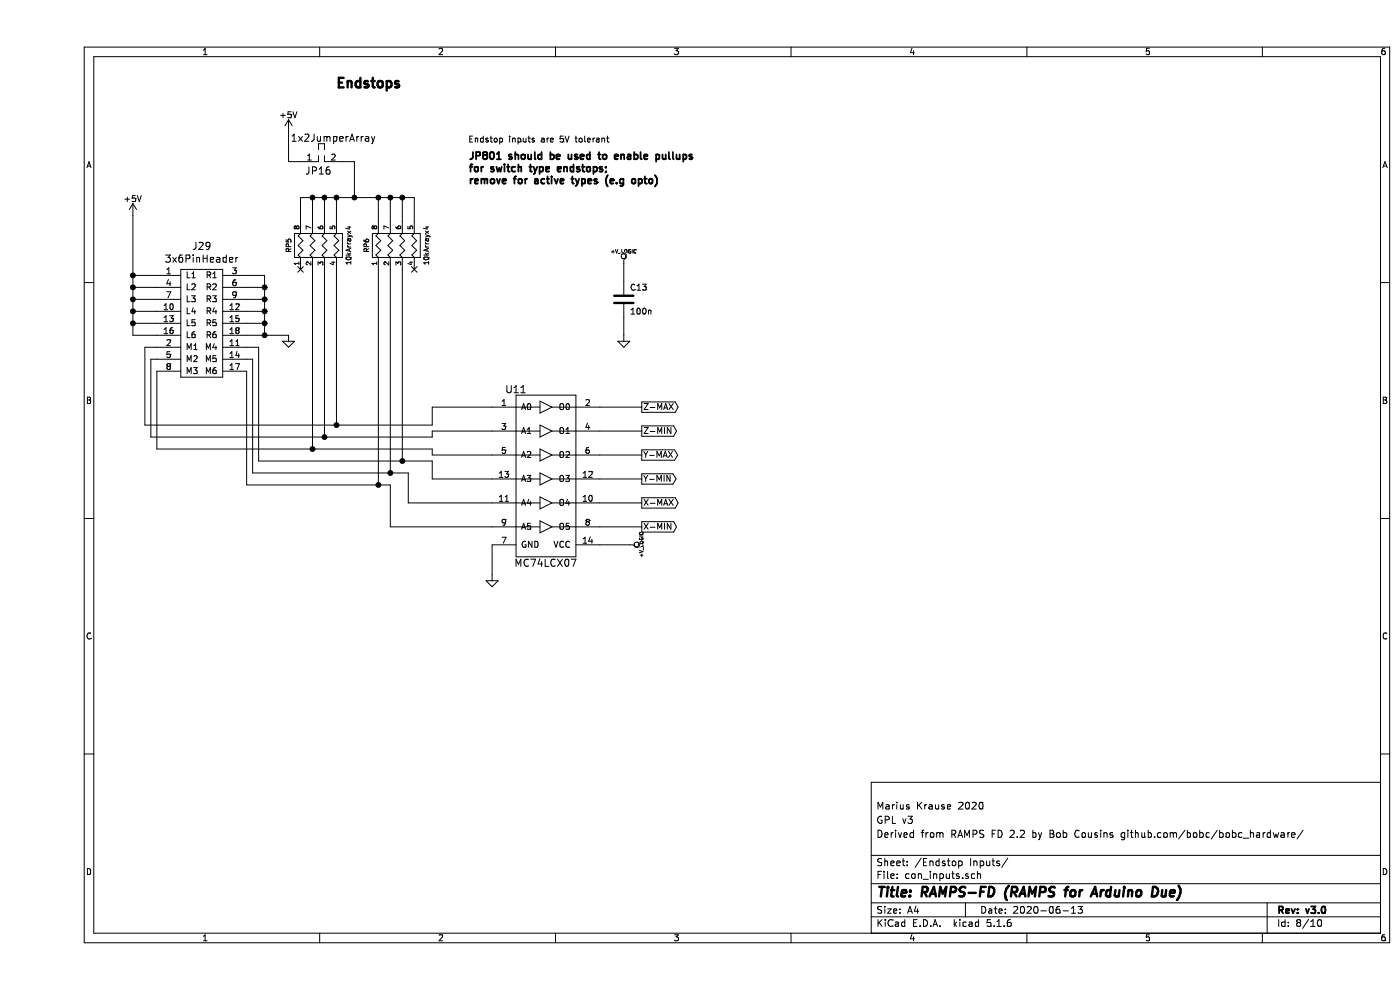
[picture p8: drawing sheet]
EESchema Schematic File Version 4
EELAYER 30 0
EELAYER END
$Descr A4 11693 8268
encoding utf-8
Sheet 8 10
Title "RAMPS-FD (RAMPS for Arduino Due)"
Date "2020-06-13"
Rev "v3.0"
Comp ""
Comment1 "Derived from RAMPS FD 2.2 by Bob Cousins github.com/bobc/bobc_hardware/"
Comment2 "GPL v3"
Comment3 "Marius Krause 2020"
Comment4 ""
$EndDescr
Wire Wire Line
	4900 2800 4900 2650
Wire Wire Line
	3300 4000 3800 4000
Wire Wire Line
	3800 3600 3300 3600
Wire Wire Line
	5050 4200 4700 4200
Wire Wire Line
	5050 3800 4700 3800
Wire Wire Line
	3800 4800 3800 4550
Wire Wire Line
	5050 3400 4700 3400
Wire Wire Line
	4700 4550 4950 4550
Wire Wire Line
	4700 3600 5050 3600
Wire Wire Line
	4700 4000 5050 4000
Wire Wire Line
	4700 4400 5050 4400
Wire Wire Line
	3300 3400 3800 3400
Wire Wire Line
	4900 2350 4900 2200
$Comp
L RAMPS-FD:+V_LOGIC #PWR097
U 1 1
P 4950 4550
F 0 "#PWR097" H 4950 4520 30  0001 C CNN
F 1 "+V_LOGIC" H 4950 4650 30  0000 C CNN
F 2 "" H 4950 4550 60  0001 C CNN
F 3 "" H 4950 4550 60  0001 C CNN
	1    4950 4550
	0    1    1    0   
$EndComp
$Comp
L RAMPS-FD:+V_LOGIC #PWR094
U 1 1
P 4900 2200
F 0 "#PWR094" H 4900 2170 30  0001 C CNN
F 1 "+V_LOGIC" H 4900 2300 30  0000 C CNN
F 2 "" H 4900 2200 60  0001 C CNN
F 3 "" H 4900 2200 60  0001 C CNN
	1    4900 2200
	1    0    0    -1  
$EndComp
$Comp
L power:GND #PWR?
U 1 1
P 4900 2800
AR Path="/510D87E0" Ref="#PWR?"  Part="1" 
AR Path="/50FC37D4/510D87E0" Ref="#PWR096"  Part="1" 
F 0 "#PWR096" H 4900 2800 30  0001 C CNN
F 1 "GND" H 4900 2730 30  0001 C CNN
F 2 "" H 4900 2800 60  0001 C CNN
F 3 "" H 4900 2800 60  0001 C CNN
	1    4900 2800
	1    0    0    -1  
$EndComp
$Comp
L RAMPS-FD:100n C?
U 1 1
P 4900 2500
AR Path="/510D87AD" Ref="C?"  Part="1" 
AR Path="/50FC37D4/510D87AD" Ref="C13"  Part="1" 
F 0 "C13" H 4950 2600 50  0000 L CNN
F 1 "100n" H 4950 2400 50  0000 L CNN
F 2 "RAMPS-FD:C_0603" H 4900 2500 60  0001 C CNN
F 3 "" H 4900 2500 60  0001 C CNN
F 4 "#100nF #50V #5%" H 4900 2500 50  0001 C CNN "Rating"
F 5 "yes" H 0   0   50  0001 C CNN "Fitted"
F 6 "LCSC: C85999" H 0   0   50  0001 C CNN "Ordering"
F 7 "0,016915" H 0   0   50  0001 C CNN "Price (USD)"
	1    4900 2500
	1    0    0    -1  
$EndComp
$Comp
L power:+5V #PWR093
U 1 1
P 800 1800
F 0 "#PWR093" H 800 1650 50  0001 C CNN
F 1 "+5V" H 800 1940 50  0000 C CNN
F 2 "" H 800 1800 50  0000 C CNN
F 3 "" H 800 1800 50  0000 C CNN
	1    800  1800
	1    0    0    -1  
$EndComp
$Comp
L power:GND #PWR?
U 1 1
P 3800 4800
AR Path="/50FF1A09" Ref="#PWR?"  Part="1" 
AR Path="/50FC37D4/50FF1A09" Ref="#PWR098"  Part="1" 
F 0 "#PWR098" H 3800 4800 30  0001 C CNN
F 1 "GND" H 3800 4730 30  0001 C CNN
F 2 "" H 3800 4800 60  0001 C CNN
F 3 "" H 3800 4800 60  0001 C CNN
	1    3800 4800
	1    0    0    -1  
$EndComp
Text Notes 3600 1200 0    50   ~ 0
Endstop inputs are 5V tolerant
Text Notes 3050 750  2    80   ~ 16
Endstops
Text GLabel 5050 3400 2    50   Output ~ 0
Z-MAX
Text GLabel 5050 3600 2    50   Output ~ 0
Z-MIN
Text GLabel 5050 4000 2    50   Output ~ 0
Y-MIN
Text GLabel 5050 3800 2    50   Output ~ 0
Y-MAX
Text GLabel 5050 4200 2    50   Output ~ 0
X-MAX
Text GLabel 5050 4400 2    50   Output ~ 0
X-MIN
$Comp
L RAMPS-FD:MC74LCX07 U11
U 1 1
P 4000 3400
F 0 "U11" H 4000 3550 60  0000 C CNN
F 1 "MC74LCX07" H 4250 2100 60  0000 C CNN
F 2 "RAMPS-FD:TSSOP-14_4.4x5mm_P0.65mm" H 4000 3400 60  0001 C CNN
F 3 "https://www.onsemi.com/pub/Collateral/MC74LCX07-D.PDF" H 4000 3400 60  0001 C CNN
F 4 "yes" H 4000 3400 50  0001 C CNN "Fitted"
F 5 "LCSC: C233625" H 4000 3400 50  0001 C CNN "Ordering"
F 6 "0,171882" H 4000 3400 50  0001 C CNN "Price (USD)"
	1    4000 3400
	1    0    0    -1  
$EndComp
$Comp
L RAMPS-FD:10kArrayx4 RP5
U 1 1
P 2550 2050
F 0 "RP5" H 2550 2500 40  0000 C CNN
F 1 "10kArrayx4" H 2550 2000 40  0000 C CNN
F 2 "RAMPS-FD:R_Array_Convex_4x0603" H 2550 2050 60  0001 C CNN
F 3 "" H 2550 2050 60  0000 C CNN
F 4 "yes" H 0   0   50  0001 C CNN "Fitted"
F 5 "LCSC: C29718" H 0   0   50  0001 C CNN "Ordering"
F 6 "0,007304" H 0   0   50  0001 C CNN "Price (USD)"
	1    2550 2050
	0    -1   -1   0   
$EndComp
Wire Wire Line
	2200 1850 2200 1650
Wire Wire Line
	2200 1650 2300 1650
Wire Wire Line
	2850 1650 2850 1850
Wire Wire Line
	2950 1650 2950 1850
Connection ~ 2850 1650
Wire Wire Line
	2500 1850 2500 1650
Connection ~ 2500 1650
Wire Wire Line
	2400 1850 2400 1650
Connection ~ 2400 1650
Wire Wire Line
	2300 1850 2300 1650
Connection ~ 2300 1650
$Comp
L RAMPS-FD:10kArrayx4 RP6
U 1 1
P 3200 2050
F 0 "RP6" H 3200 2500 40  0000 C CNN
F 1 "10kArrayx4" H 3200 2000 40  0000 C CNN
F 2 "RAMPS-FD:R_Array_Convex_4x0603" H 3200 2050 60  0001 C CNN
F 3 "" H 3200 2050 60  0000 C CNN
F 4 "yes" H 0   0   50  0001 C CNN "Fitted"
F 5 "LCSC: C29718" H 0   0   50  0001 C CNN "Ordering"
F 6 "0,007304" H 0   0   50  0001 C CNN "Price (USD)"
	1    3200 2050
	0    -1   -1   0   
$EndComp
NoConn ~ 3150 2250
NoConn ~ 2200 2250
$Comp
L power:+5V #PWR092
U 1 1
P 2100 1100
F 0 "#PWR092" H 2100 950 50  0001 C CNN
F 1 "+5V" H 2100 1240 50  0000 C CNN
F 2 "" H 2100 1100 50  0000 C CNN
F 3 "" H 2100 1100 50  0000 C CNN
	1    2100 1100
	1    0    0    -1  
$EndComp
$Comp
L RAMPS-FD:1x2JumperArray JP16
U 1 1
P 2350 1350
F 0 "JP16" H 2350 1275 60  0000 C CNN
F 1 "1x2JumperArray" H 2475 1550 60  0000 C CNN
F 2 "RAMPS-FD:PinHeader_1x02_P2.54mm_Vertical" H 2350 1350 60  0001 C CNN
F 3 "~" H 2350 1350 60  0000 C CNN
F 4 "yes" H 0   0   50  0001 C CNN "Fitted"
F 5 "LCSC: C124375" H 0   0   50  0001 C CNN "Ordering"
F 6 "0,015147" H 0   0   50  0001 C CNN "Price (USD)"
	1    2350 1350
	1    0    0    -1  
$EndComp
Wire Wire Line
	2650 1350 2650 1650
Connection ~ 2650 1650
Wire Wire Line
	2100 1100 2100 1350
Wire Wire Line
	2100 1350 2200 1350
Wire Wire Line
	2500 2250 2500 3550
Connection ~ 2500 3550
Wire Wire Line
	2400 2250 2400 3650
Connection ~ 2400 3650
Wire Wire Line
	2300 2250 2300 3750
Connection ~ 2300 3750
Wire Wire Line
	3050 1650 3050 1850
Connection ~ 2950 1650
Wire Wire Line
	3150 1650 3150 1850
Connection ~ 3050 1650
Wire Wire Line
	3300 3650 3300 3600
Wire Wire Line
	3300 3550 3300 3400
Wire Wire Line
	3300 3750 3300 3800
Wire Wire Line
	3300 3800 3800 3800
Wire Wire Line
	3300 3850 3300 4000
Wire Wire Line
	3100 3950 3100 4200
Wire Wire Line
	3100 4200 3800 4200
Wire Wire Line
	3800 4400 2950 4400
Wire Wire Line
	2950 4400 2950 4050
Wire Wire Line
	2950 4050 2850 4050
Wire Wire Line
	2850 2250 2850 4050
Connection ~ 2850 4050
Wire Wire Line
	2950 2250 2950 3950
Connection ~ 2950 3950
Wire Wire Line
	3050 2250 3050 3850
Connection ~ 3050 3850
Wire Wire Line
	1000 2300 800  2300
Wire Wire Line
	800  1800 800  2300
Wire Wire Line
	800  2400 1000 2400
Connection ~ 800  2300
Wire Wire Line
	800  2500 1000 2500
Connection ~ 800  2400
Wire Wire Line
	800  2600 1000 2600
Connection ~ 800  2500
Wire Wire Line
	800  2700 1000 2700
Connection ~ 800  2600
Wire Wire Line
	800  2800 1000 2800
Connection ~ 800  2700
Text Notes 3600 1550 0    60   ~ 12
JP801 should be used to enable pullups \nfor switch type endstops; \nremove for active types (e.g opto)
Wire Wire Line
	2850 1650 2950 1650
Wire Wire Line
	2500 1650 2650 1650
Wire Wire Line
	2400 1650 2500 1650
Wire Wire Line
	2300 1650 2400 1650
Wire Wire Line
	2650 1650 2850 1650
Wire Wire Line
	2500 3550 3300 3550
Wire Wire Line
	2400 3650 3300 3650
Wire Wire Line
	2300 3750 3300 3750
Wire Wire Line
	2950 1650 3050 1650
Wire Wire Line
	3050 1650 3150 1650
Wire Wire Line
	2850 4050 1750 4050
Wire Wire Line
	2950 3950 3100 3950
Wire Wire Line
	3050 3850 3300 3850
Wire Wire Line
	800  2300 800  2400
Wire Wire Line
	800  2400 800  2500
Wire Wire Line
	800  2500 800  2600
Wire Wire Line
	800  2600 800  2700
Wire Wire Line
	800  2700 800  2800
Wire Wire Line
	2650 1350 2550 1350
$Comp
L RAMPS-FD:3x6PinHeader J29
U 1 1
P 1200 2300
F 0 "J29" H 1375 2547 60  0000 C CNN
F 1 "3x6PinHeader" H 1375 2441 60  0000 C CNN
F 2 "RAMPS-FD:6x3_2.54mm_Header" H 1200 2300 60  0001 C CNN
F 3 "" H 1200 2300 60  0001 C CNN
F 4 "yes" H 0   0   50  0001 C CNN "Fitted"
F 5 "LCSC: 3xC190819" H 0   0   50  0001 C CNN "Ordering"
F 6 "0,07" H 0   0   50  0001 C CNN "Price (USD)"
	1    1200 2300
	1    0    0    -1  
$EndComp
$Comp
L power:GND #PWR?
U 1 1
P 2100 2800
AR Path="/50FC388F" Ref="#PWR?"  Part="1" 
AR Path="/50FC37D4/50FC388F" Ref="#PWR095"  Part="1" 
F 0 "#PWR095" H 2100 2800 30  0001 C CNN
F 1 "GND" H 2100 2730 30  0001 C CNN
F 2 "" H 2100 2800 60  0001 C CNN
F 3 "" H 2100 2800 60  0001 C CNN
	1    2100 2800
	1    0    0    -1  
$EndComp
Wire Wire Line
	1750 2800 1900 2800
Wire Wire Line
	1900 2300 1750 2300
Connection ~ 1900 2800
Wire Wire Line
	1900 2800 2100 2800
Wire Wire Line
	1750 2400 1900 2400
Connection ~ 1900 2400
Wire Wire Line
	1900 2400 1900 2300
Wire Wire Line
	1750 2500 1900 2500
Connection ~ 1900 2500
Wire Wire Line
	1900 2500 1900 2400
Wire Wire Line
	1750 2600 1900 2600
Wire Wire Line
	1900 2500 1900 2600
Connection ~ 1900 2600
Wire Wire Line
	1900 2600 1900 2700
Connection ~ 1900 2700
Wire Wire Line
	1900 2700 1900 2800
Wire Wire Line
	900  2900 1000 2900
Wire Wire Line
	900  3550 2500 3550
Wire Wire Line
	1000 3100 1000 3750
Wire Wire Line
	1000 3750 2300 3750
Wire Wire Line
	950  3650 950  3000
Wire Wire Line
	950  3000 1000 3000
Wire Wire Line
	950  3650 2400 3650
Wire Wire Line
	900  2900 900  3550
Wire Wire Line
	1750 2900 1850 2900
Wire Wire Line
	1850 2900 1850 3850
Wire Wire Line
	1850 3850 3050 3850
Wire Wire Line
	1750 3000 1800 3000
Wire Wire Line
	1800 3000 1800 3950
Wire Wire Line
	1800 3950 2950 3950
Wire Wire Line
	1750 4050 1750 3100
Wire Wire Line
	1750 2700 1900 2700
$EndSCHEMATC
